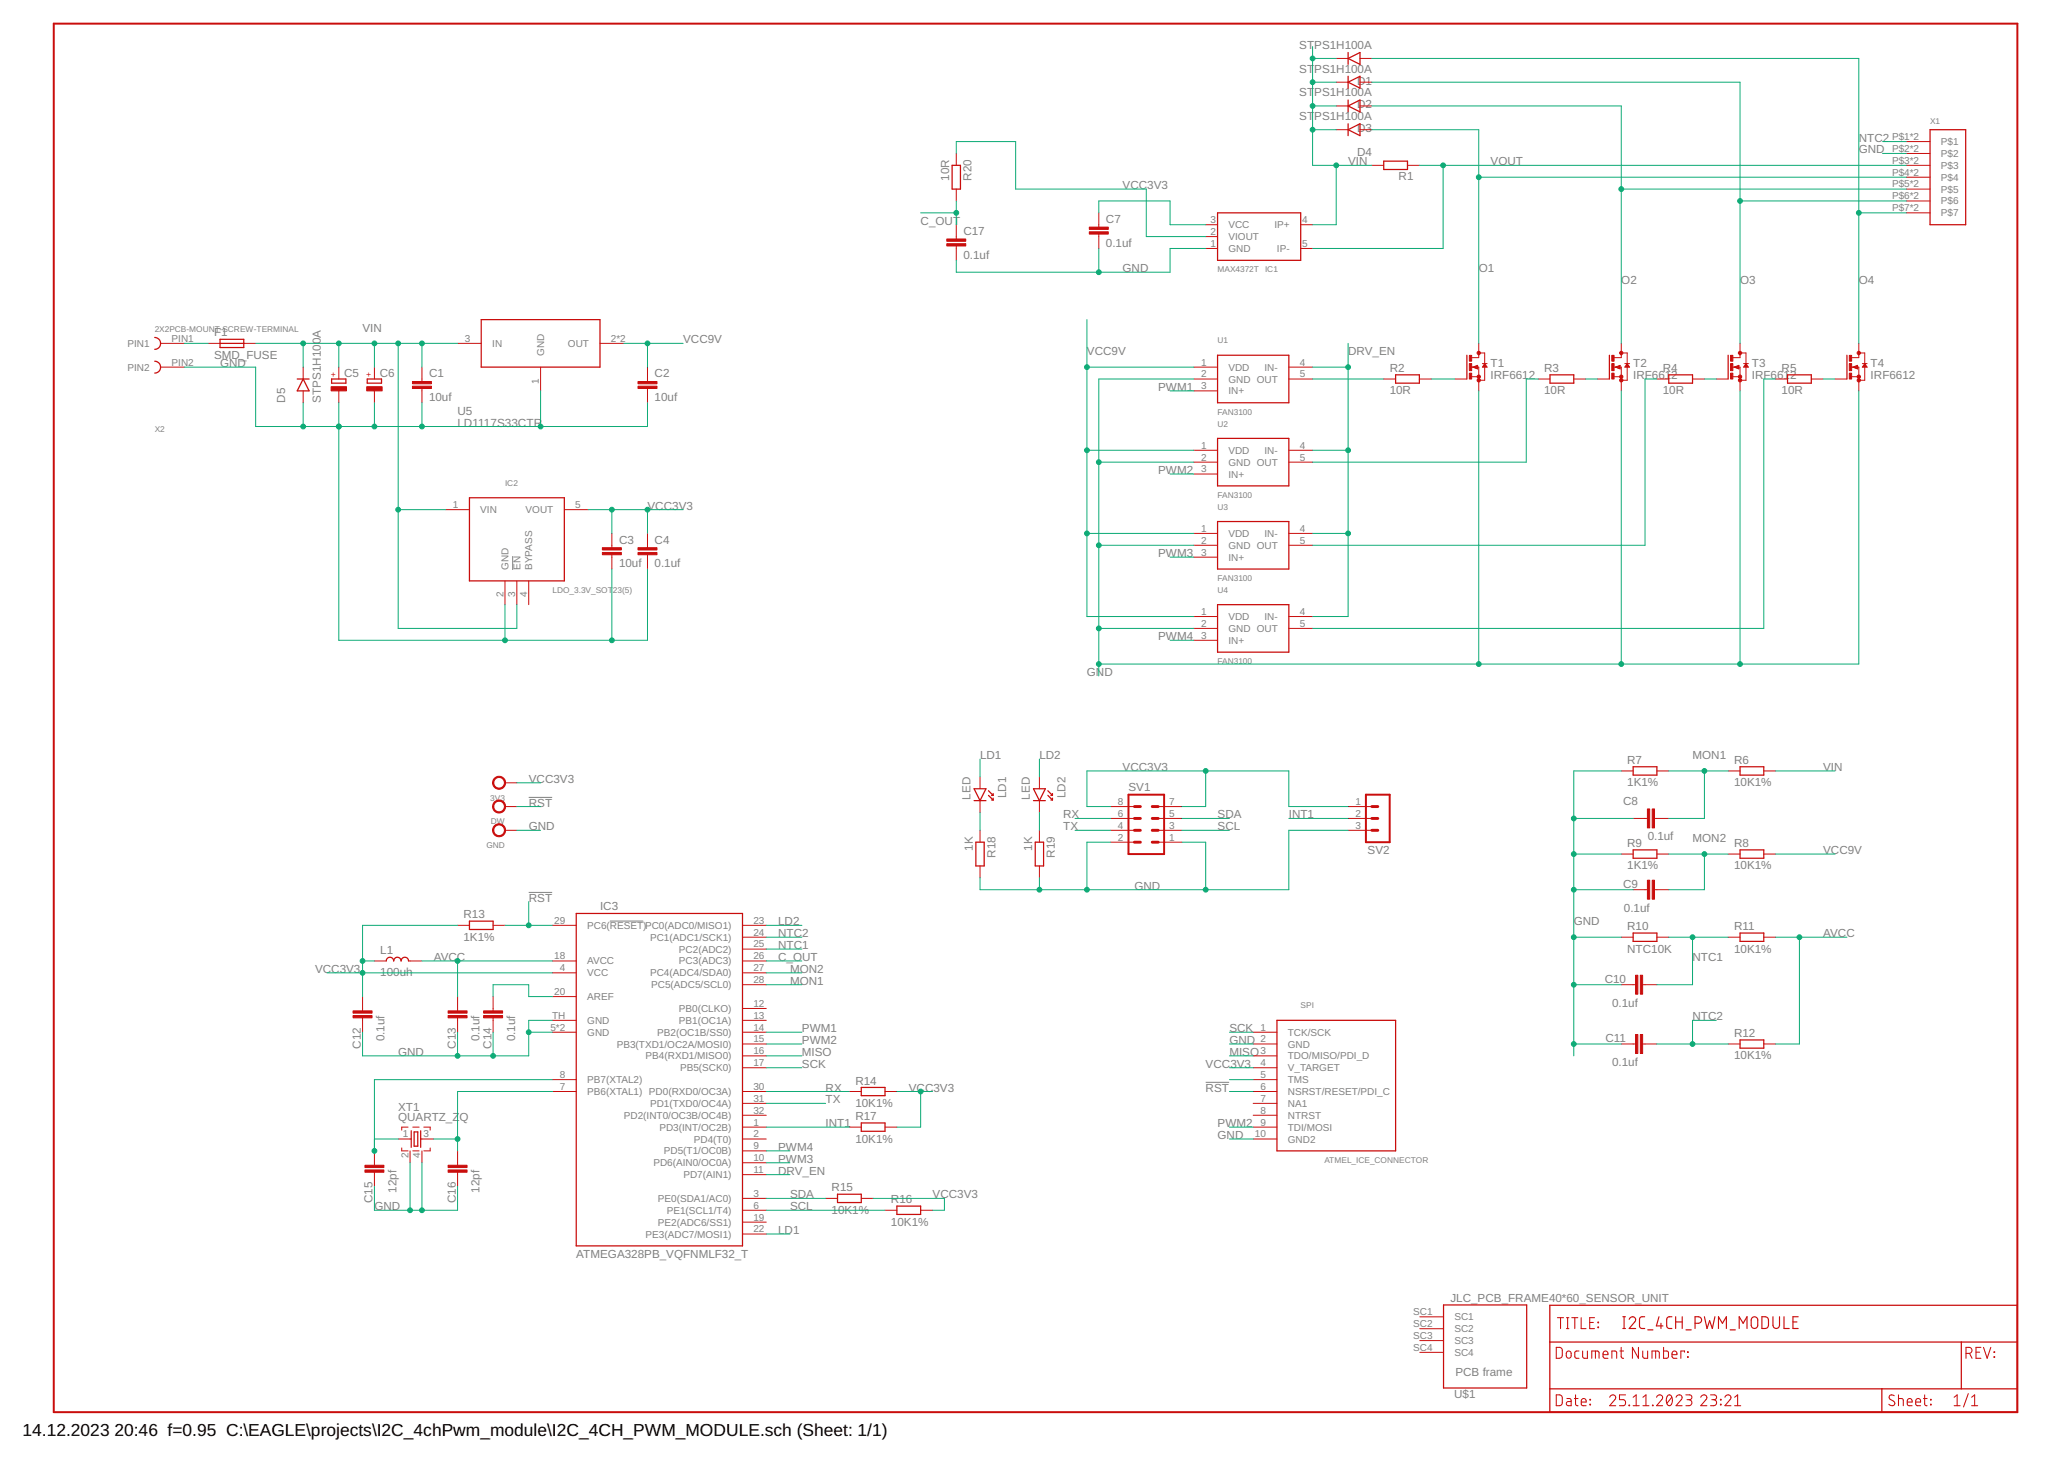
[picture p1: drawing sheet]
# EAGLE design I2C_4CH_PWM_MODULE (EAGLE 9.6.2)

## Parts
3V3  TEST_POINT_D2MM  [TP]
C1  10uf  SMD_C1206  [1206]
C2  10uf  SMD_C1206  [1206]
C3  10uf  SMD_C1206  [1206]
C4  0.1uf  SMD_C0603  [0603]
C5  CPOL-EU153CLV-0605  [153CLV-0605]
C6  CPOL-EU153CLV-0605  [153CLV-0605]
C7  0.1uf  SMD_C0603  [0603]
C8  0.1uf  SMD_C0603  [0603]
C9  0.1uf  SMD_C0603  [0603]
C10  0.1uf  SMD_C0603  [0603]
C11  0.1uf  SMD_C0603  [0603]
C12  0.1uf  SMD_C0603  [0603]
C13  0.1uf  SMD_C0603  [0603]
C14  0.1uf  SMD_C0603  [0603]
C15  12pf  SMD_C0603  [0603]
C16  12pf  SMD_C0603  [0603]
C17  0.1uf  SMD_C0603  [0603]
D1  STPS1H100A  [SMA403D]
D2  STPS1H100A  [SMA403D]
D3  STPS1H100A  [SMA403D]
D4  STPS1H100A  [SMA403D]
D5  STPS1H100A  [SMA403D]
DW  TEST_POINT_D2MM  [TP]
F1  SMD_FUSE  [SMD_2410_FUSE_NOK]
GND  TEST_POINT_D2MM  [TP]
IC1  MAX4372T  [SOT-23(5)]
IC2  LDO_3.3V_SOT23(5)  [SOT-23(5)]
IC3  ATMEGA328PB_VQFNMLF32_T  [MLF32-TH]
L1  100uh  SMD_L0603  [0603]
LD1  LED  [3MM_DIP_LED]
LD2  LED  [3MM_DIP_LED]
R1  SMS-0  [SMS-0]
R2  10R  SMD_R0603  [0603]
R3  10R  SMD_R0603  [0603]
R4  10R  SMD_R0603  [0603]
R5  10R  SMD_R0603  [0603]
R6  10K1%  SMD_R0603  [0603]
R7  1K1%  SMD_R0603  [0603]
R8  10K1%  SMD_R0603  [0603]
R9  1K1%  SMD_R0603  [0603]
R10  NTC10K  SMD_R0603  [0603]
R11  10K1%  SMD_R0603  [0603]
R12  10K1%  SMD_R0603  [0603]
R13  1K1%  SMD_R0603  [0603]
R14  10K1%  SMD_R0603  [0603]
R15  10K1%  SMD_R0603  [0603]
R16  10K1%  SMD_R0603  [0603]
R17  10K1%  SMD_R0603  [0603]
R18  1K  SMD_R0603  [0603]
R19  1K  SMD_R0603  [0603]
R20  10R  SMD_R0603  [0603]
SPI  ATMEL_ICE_CONNECTOR  [MINI10P_SPI/JTAG/PDI]
SV1  MA04-2  [MA04-2]
SV2  MA03-1  [MA03-1]
T1  IRF6612  [DIRECTFET_IRF6612]
T2  IRF6612  [DIRECTFET_IRF6612]
T3  IRF6612  [DIRECTFET_IRF6612]
T4  IRF6612  [DIRECTFET_IRF6612]
U1  FAN3100  [SOT-23(5)]
U2  FAN3100  [SOT-23(5)]
U3  FAN3100  [SOT-23(5)]
U4  FAN3100  [SOT-23(5)]
U5  LD1117S33CTR  [SOT223]
U$1  JLC_PCB_FRAME40*60_SENSOR_UNIT  [40X60_SENSOR_UNIT]
X1  WAGO250_X7  [WAGO250_FP_7X]
X2  2X2PCB-MOUNT-SCREW-TERMINAL  [2X2PCB-MOUNT-SCREW-TERMINAL]
XT1  QUARTZ_ZQ  [QUARTZ_3X3MM]

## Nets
!RST: DW.P$1 IC3.29(PC6(!RESET!)) R13.2 SPI.6(NSRST/RESET/PDI_C)
AVCC: C13.2 IC3.18(AVCC) L1.2 R11.2 R12.2
C_OUT: C17.1 IC3.26(PC3(ADC3)) R20.2
DRV_EN: IC3.11(PD7(AIN1)) U1.4(IN-) U2.4(IN-) U3.4(IN-) U4.4(IN-)
GND: C1.2 C2.2 C3.2 C4.2 C5.- C6.- C7.2 C8.1 C9.1 C10.1 C11.1 C12.1 C13.1 C14.1 C15.1 C16.1 C17.2 D5.P$2(A) GND.P$1 IC1.1(GND) IC2.2(GND) IC3.5(GND) IC3.21(GND) IC3.TH(GND) R7.1 R9.1 R10.1 R18.2 R19.2 SPI.2(GND) SPI.10(GND2) SV1.1 SV1.2 SV2.3 T1.S1(S) T1.S2(S) T2.S1(S) T2.S2(S) T3.S1(S) T3.S2(S) T4.S1(S) T4.S2(S) U1.2(GND) U2.2(GND) U3.2(GND) U4.2(GND) U5.1(GND) X1.P$2 X1.U$2 X2.PIN2 XT1.2 XT1.4
INT1: IC3.1(PD3(INT/OC2B)) R17.1 SV2.2
LD1: IC3.22(PE3(ADC7/MOSI1)) LD1.A
LD2: IC3.23(PC0(ADC0/MISO1)) LD2.A
MISO: IC3.16(PB4(RXD1/MISO0)) SPI.3(TDO/MISO/PDI_D)
MON1: C8.2 IC3.28(PC5(ADC5/SCL0)) R6.1 R7.2
MON2: C9.2 IC3.27(PC4(ADC4/SDA0)) R8.1 R9.2
N$1: LD2.K R19.1
N$2: F1.P$1 X2.PIN1
N$3: C15.2 IC3.8(PB7(XTAL2)) XT1.1
N$4: C16.2 IC3.7(PB6(XTAL1)) XT1.3
N$5: C14.2 IC3.20(AREF)
N$6: LD1.K R18.1
N$7: SPI.5(TMS)
N$8: IC1.2(VIOUT) R20.1
N$10: R2.2 T1.G
N$11: R2.1 U1.5(OUT)
N$12: R3.1 U2.5(OUT)
N$13: R3.2 T2.G
N$14: R4.1 U3.5(OUT)
N$15: R4.2 T3.G
N$16: R5.1 U4.5(OUT)
N$17: R5.2 T4.G
NTC1: C10.2 IC3.25(PC2(ADC2)) R10.2 R11.1
NTC2: C11.2 IC3.24(PC1(ADC1/SCK1)) R12.1 X1.P$1 X1.U$1
O1: D4.P$2(A) T1.D1(D) T1.D2(D) X1.P$4 X1.U$4
O2: D3.P$2(A) T2.D1(D) T2.D2(D) X1.P$5 X1.U$5
O3: D2.P$2(A) T3.D1(D) T3.D2(D) X1.P$6 X1.U$6
O4: D1.P$2(A) T4.D1(D) T4.D2(D) X1.P$7 X1.U$7
PWM1: IC3.14(PB2(OC1B/SS0)) U1.3(IN+)
PWM2: IC3.15(PB3(TXD1/OC2A/MOSI0)) SPI.9(TDI/MOSI) U2.3(IN+)
PWM3: IC3.10(PD6(AIN0/OC0A)) U3.3(IN+)
PWM4: IC3.9(PD5(T1/OC0B)) U4.3(IN+)
RX: IC3.30(PD0(RXD0/OC3A)) R14.1 SV1.6
SCK: IC3.17(PB5(SCK0)) SPI.1(TCK/SCK)
SCL: IC3.6(PE1(SCL1/T4)) R16.1 SV1.3
SDA: IC3.3(PE0(SDA1/AC0)) R15.1 SV1.5
TX: IC3.31(PD1(TXD0/OC4A)) SV1.4
VCC3V3: 3V3.P$1 C3.1 C4.1 C7.1 C12.2 IC1.3(VCC) IC2.5(VOUT) IC3.4(VCC) L1.1 R13.1 R14.2 R15.2 R16.2 R17.2 SPI.4(V_TARGET) SV1.7 SV1.8 SV2.1
VCC9V: C2.1 R8.2 U1.1(VDD) U2.1(VDD) U3.1(VDD) U4.1(VDD) U5.2(OUT) U5.4(OUT)
VIN: C1.1 C5.+ C6.+ D1.P$1(C) D2.P$1(C) D3.P$1(C) D4.P$1(C) D5.P$1(C) F1.P$2 IC1.4(IP+) IC2.1(VIN) IC2.3(!EN!) R1.1 R6.2 U5.3(IN)
VOUT: IC1.5(IP-) R1.2 X1.P$3 X1.U$3
Unconnected: IC2.4(BYPASS) IC3.2(PD4(T0)) IC3.12(PB0(CLKO)) IC3.13(PB1(OC1A)) IC3.19(PE2(ADC6/SS1)) IC3.32(PD2(INT0/OC3B/OC4B)) SPI.7(NA1) SPI.8(NTRST) U$1.SC1 U$1.SC2 U$1.SC3 U$1.SC4
